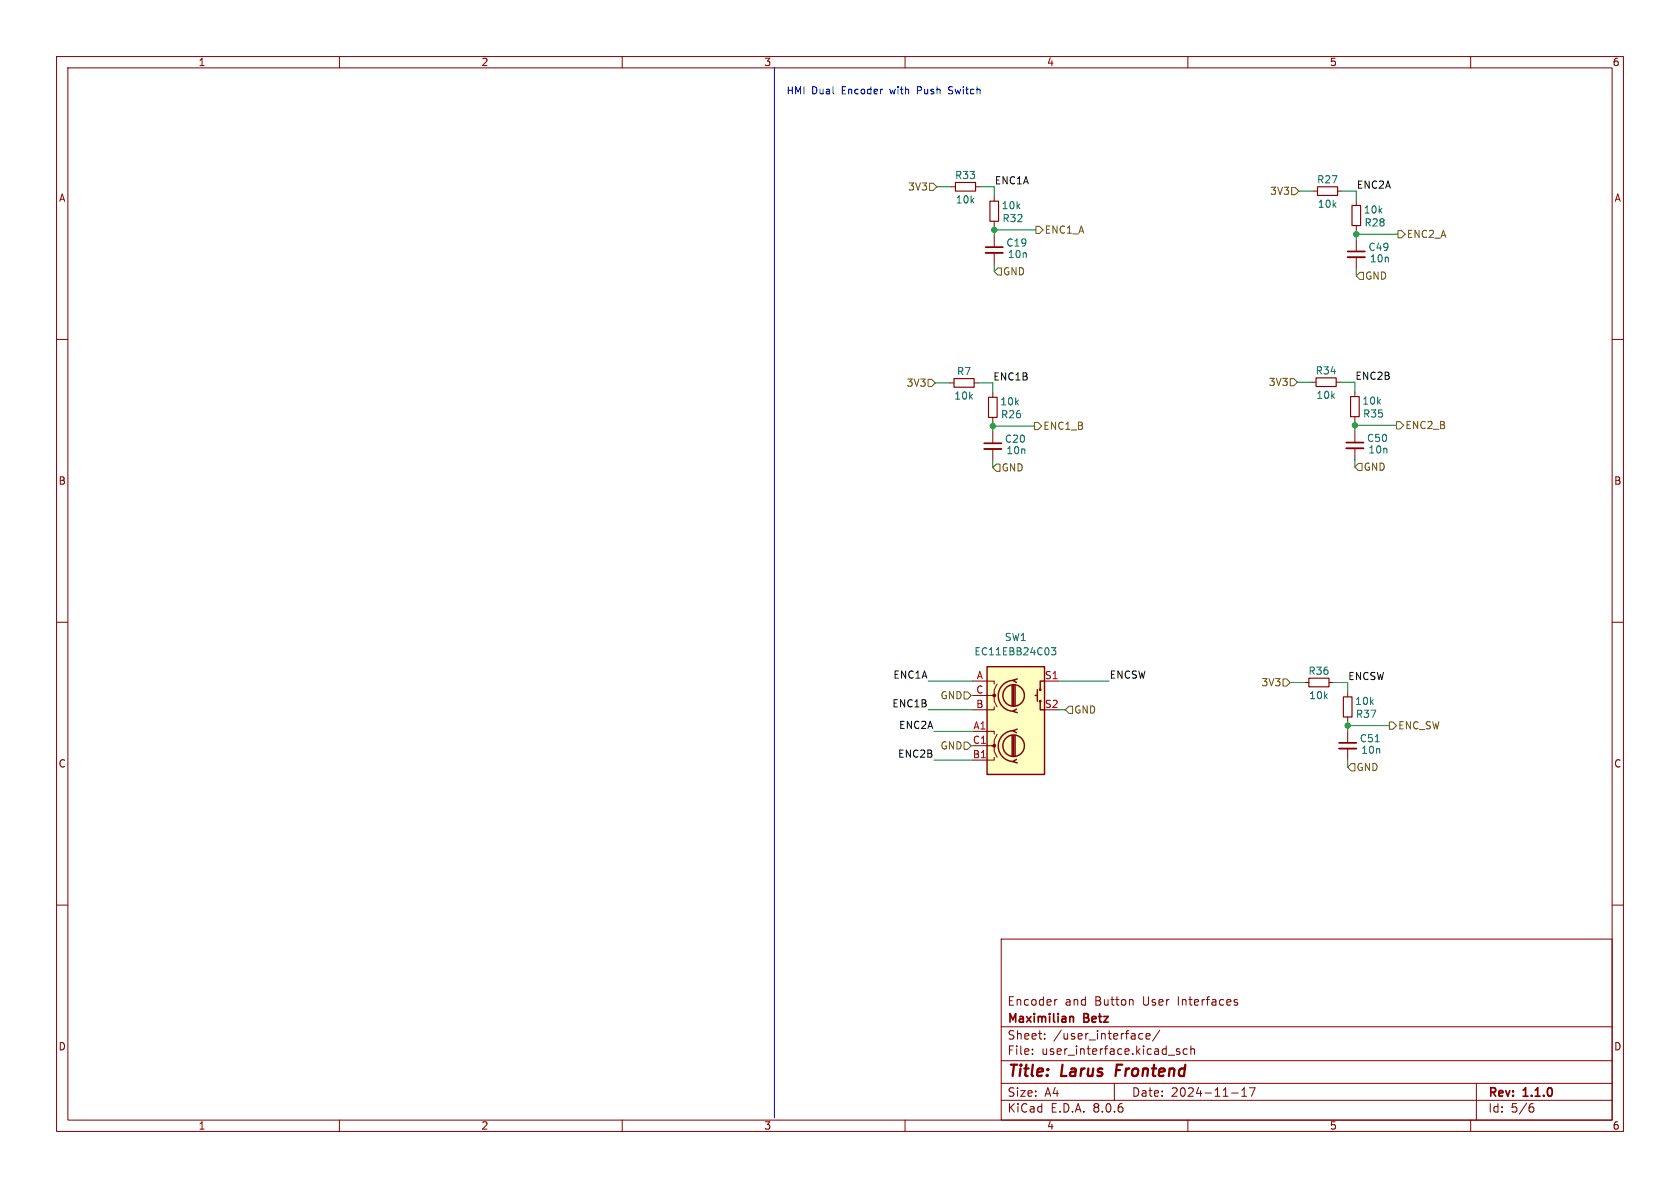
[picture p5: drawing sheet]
<svg xmlns="http://www.w3.org/2000/svg" width="297mm" height="210mm" viewBox="0 0 297 210" stroke-linecap="round" stroke-linejoin="round" font-family="sans-serif">
<g fill="none" stroke="#840000" stroke-width=".18">
<path d="M10 10h277v190h-277zM12 12h273v186h-273zM60 10v2M110 10v2M160 10v2M210 10v2M260 10v2M168.1 33h.8M172.5 33h.7M232.2 33.8h.7M236.5 33.8h.7M10 60h2"/>
<path d="M285 60h2M167.9 67.7h.8M172.2 67.7h.8M175.5 69.5v.7M175.5 73.8v.7M175.5 76.3v2.1M175.5 79.4v2M231.9 67.6h.8M236.2 67.6h.8M239.5 69.3v.8M239.5 73.7v.7M239.5 76.2v2"/>
<path d="M239.5 79.2v2.1M10 110h2M285 110h2M230.6 120.7h.8M234.9 120.7h.8M238.3 122.4v.8M238.3 126.7v.8M238.3 129.3v2M238.3 132.3v2.1M10 160h2M285 160h2M177 166h108v32h-108z"/>
<path d="M186.9 176.7l-.3 .1-.1 .2M200.1 176.7l.2 .2v.8M218.2 176.8h.5M218.2 177.1l.5 .2 .1 .1-.1 .2-.4 .1M60 198v2M110 198v2M160 198v2M177 194.5h108M177 191.5h108M177 187.5h108M177 181.5h108M182.5 186.3v.1"/>
<path d="M182.5 185.5v.1M184.7 183.6v.1M184.7 182.8v.1M197 191.5v3M201.4 183.6l.2 .1 .4-.1M202 182.8l-.4-.1-.2 .1M202.6 183.2l.7-.1-.1-.3-.4-.1-.2 .2 .1 .7h.5M205 182.1l-1.3 2M208.5 185.5l-.3-.1-.2 .2v.2l.5 .2v.3h-.5M209.9 185.5l-.4-.1-.3 .3v.4l.1 .2h.6M210 198v2M210.5 185.5l.2-.1 .4 .1 .1 .9"/>
<path d="M210.5 184.9v1.5M217.7 193.2h1.2M219.5 193.8h.9M219.5 192.7l.5-.4v1.5M220.9 192.3h1l-.7 1.5M260 198v2M261 191.5v6.5M270.6 195.7h.3l.3 .3-.1 .5-.5 .1M271 195.1l-.4 .1"/>
</g>
<path d="M197.5 188.2l-.3 2" fill="none" stroke="#840000" stroke-width=".4"/>
<path d="M174 78.4h3M238 78.2h3M236.7 131.3h3.1M189.2 179.8h.5l.1 .9" fill="none" stroke="#840000" stroke-width=".3"/>
<path d="M168.9 32.3h3.6v1.5h-3.6zM232.9 33h3.6v1.5h-3.6zM168.7 66.9h3.5v1.6h-3.5zM174.8 70.2h1.5v3.6h-1.5zM232.7 66.8h3.5v1.5h-3.5zM238.8 70.1h1.5v3.6h-1.5zM231.4 119.9h3.5v1.5h-3.5zM237.5 123.2h1.5v3.5h-1.5z" fill="none" stroke="#840000" stroke-width=".2"/>
<path d="M174 79.4h3M238 79.2h3M236.7 132.3h3.1" fill="none" stroke="#840000" stroke-width=".33"/>
<path d="M243.1 131.1h.7" fill="none" stroke="#006464" stroke-width=".18"/>
<path d="M174.5 117.9h10.2v19h-10.2z" fill="#ffffc2"/>
<g fill="none" stroke="#840000" stroke-width=".25">
<path d="M174.5 117.9h10.2v19h-10.2zM178.9 121.2v3.5M178.9 130v3.6M179.2 129.2a2.73 2.73 0 0 0-2.7 2.7 2.73 2.73 0 0 0 2.7 2.7M179.2 120.3a2.73 2.73 0 0 0-2.7 2.7 2.73 2.73 0 0 0 2.7 2.7M179.2 121.2v3.5M179.2 130v3.6M179.5 121.2v3.5M179.5 130v3.6M179.7 134.2l-.6 .4 .7 .3M179.7 125.3l-.6 .4 .7 .3M179.8 128.9l-.7 .3 .6 .3"/>
<path d="M179.8 120l-.7 .3 .6 .4M183 122.9h.4M183.4 121.9v2.1M183.9 124v1.5h.8M184.7 120.4h-.8v1.5"/>
<circle cx="179.2" cy="131.8" r="1.9"/>
<circle cx="179.2" cy="122.9" r="1.9"/>
<circle cx="183.9" cy="121.9" r=".13"/>
<circle cx="183.9" cy="124" r=".13"/>
</g>
<g fill="#840000" stroke="#840000" stroke-width=".18">
<circle cx="175.8" cy="131.8" r=".25"/>
<circle cx="175.8" cy="122.9" r=".25"/>
</g>
<g fill="none" stroke="#840000" stroke-width=".18">
<path d="M175.8 34.8v.8M175.8 39.1v.8M239.8 35.6v.7M239.8 39.9v.7M175.8 41.7v2M175.8 44.7v2M239.8 42.4v2.1M239.8 45.5v2M172 129.3h3.8v.5M172 120.4h3.8v.5M172 131.8h3.8v1l.5 1.1M172 122.9h3.8v1.1l.5 1"/>
<path d="M175.8 133.9v.5h-3.8M175.8 125v.5h-3.8M176.3 129.8l-.5 1v1h-.5M176.3 120.9l-.5 1v1h-.5M184.7 120.4h2.5"/>
</g>
<path d="M185.9 114.5h.8l-.5 .5 .4 .1v.5l-.2 .2-.5-.2" fill="none" stroke="#006464" stroke-width=".18"/>
<path d="M174.2 44.7h3.1M238.3 45.5h3" fill="none" stroke="#840000" stroke-width=".33"/>
<path d="M174.2 43.7h3.1M238.3 44.5h3" fill="none" stroke="#840000" stroke-width=".3"/>
<path d="M175 35.6h1.5v3.5h-1.5zM239 36.3h1.5v3.6h-1.5z" fill="none" stroke="#840000" stroke-width=".2"/>
<g fill="none" stroke="#725600" stroke-width=".18">
<path d="M164.3 32.4h.7l.6 .6-.6 .7h-.7zM228.3 33.1h.7l.6 .7-.6 .6h-.7zM176.4 47.4h.6v1.2h-.6l-.6-.6zM183.1 40h.7l.6 .6-.6 .7h-.7zM240.4 48.1h.6v1.3h-.6l-.6-.6zM247.1 40.8h.7l.6 .6-.6 .6h-.7zM164.1 67.1h.6l.7 .6-.7 .6h-.6zM182.9 74.7h.6l.6 .6-.6 .6h-.6zM228.1 66.9h.6l.7 .7-.7 .6h-.6zM246.9 74.5h.6l.7 .7-.7 .6h-.6zM176.1 82h.7v1.3h-.7l-.6-.6zM240.2 81.9h.6v1.3h-.6l-.7-.6z"/>
<path d="M170.4 131.2h.7l.6 .6-.6 .7h-.7zM170.4 122.3h.7l.6 .6-.6 .7h-.7zM189 124.8h.6v1.3h-.6l-.7-.6zM226.8 120h.7l.6 .7-.6 .6h-.7zM238.9 135h.6v1.3h-.6l-.6-.7zM245.6 127.6h.7l.6 .7-.6 .6h-.7z"/>
</g>
<path d="M136.9 11.9v185.7M167.7 16.5l.2 .1M167.9 15.3l-.2 .3 .2 .3" fill="none" stroke="#0000c2" stroke-width=".18"/>
<g fill="none" stroke="#009600" stroke-width=".18">
<path d="M165.6 33h2.5M173.2 33h2.6v1.8M175.8 39.9v1.8M229.6 33.8h2.6M237.2 33.8h2.6v1.8M175.8 40.6h7.3M175.8 46.7v1.3M239.8 40.6v1.8M239.8 47.5v1.3M239.8 41.4h7.3M165.4 67.7h2.5M173 67.7h2.5v1.8"/>
<path d="M175.5 74.5v1.8M175.5 75.3h7.4M229.4 67.6h2.5M237 67.6h2.5v1.7M239.5 74.4v1.8M239.5 75.2h7.4M175.5 81.4v1.3M239.5 81.3v1.3M164.1 125.5h7.9M164.1 120.4h7.9M165.1 134.4h6.9M165.1 129.3h6.9"/>
<path d="M171.7 122.9h.3M187.2 125.5h1.1M187.2 120.4h8.9M228.1 120.7h2.5M235.7 120.7h2.6v1.7M238.3 127.5v1.8M238.3 134.4v1.2M238.3 128.3h7.3"/>
</g>
<g fill="#009600" stroke="#009600" stroke-width=".18">
<circle cx="175.8" cy="40.6" r=".46"/>
<circle cx="175.5" cy="75.3" r=".46"/>
<circle cx="238.3" cy="128.3" r=".46"/>
<circle cx="239.5" cy="75.2" r=".46"/>
<circle cx="239.8" cy="41.4" r=".46"/>
</g>
<g font-size="2.8" fill="#840000">
<text x="178" y="190.9">Title:</text>
<text x="187.7" y="190.9">Larus</text>
<text x="198.1" y="190.9">Frontend</text>
</g>
<g font-size="2.1" fill="#840000">
<text x="178" y="178">Encoder</text>
<text x="188.2" y="178">and</text>
<text x="193.6" y="178">Button</text>
<text x="202.2" y="178">User</text>
<text x="208.5" y="178">Interfaces</text>
<text x="178" y="184">Sheet:</text>
<text x="178" y="181.2">Maximilian</text>
<text x="186.2" y="184">/user_interface/</text>
<text x="191.7" y="181.2">Betz</text>
<text x="178" y="186.7">File:</text>
<text x="184.1" y="186.7">user_interface.kicad_sch</text>
<text x="178" y="196.9">KiCad</text>
<text x="178" y="194.1">Size:</text>
<text x="184.7" y="194.1">A4</text>
<text x="185.7" y="196.9">E.D.A.</text>
<text x="193.3" y="196.9">8.0.6</text>
<text x="200" y="194.1">Date:</text>
<text x="207" y="194.1">2024-11-17</text>
<text x="263" y="194.3">Rev:</text>
<text x="263" y="196.9">Id:</text>
<text x="267.1" y="196.9">5/6</text>
<text x="269.4" y="194.3">1.1.0</text>
</g>
<g font-size="1.8" fill="#840000">
<text x="35" y="11.9">1</text>
<text x="85" y="11.9">2</text>
<text x="135" y="11.9">3</text>
<text x="185" y="11.9">4</text>
<text x="235" y="11.9">5</text>
<text x="285" y="11.9">6</text>
<text x="10.3" y="35.9">A</text>
<text x="285.3" y="35.9">A</text>
<text x="10.3" y="85.9">B</text>
<text x="285.3" y="85.9">B</text>
<text x="10.3" y="135.9">C</text>
<text x="285.3" y="135.9">C</text>
<text x="10.3" y="185.9">D</text>
<text x="285.3" y="185.9">D</text>
<text x="35" y="199.9">1</text>
<text x="85" y="199.9">2</text>
<text x="135" y="199.9">3</text>
<text x="185" y="199.9">4</text>
<text x="235" y="199.9">5</text>
<text x="285" y="199.9">6</text>
</g>
<g font-size="1.8" fill="#0000c2">
<text x="138.9" y="16.8">HMI</text>
<text x="143.5" y="16.8">Dual</text>
<text x="148.9" y="16.8">Encoder</text>
<text x="157.6" y="16.8">with</text>
<text x="162.6" y="16.8">Push</text>
<text x="168.4" y="16.8">Switch</text>
</g>
<g font-size="1.8" fill="#725600">
<text x="160.4" y="33.9">3V3</text>
<text x="224.4" y="34.6">3V3</text>
<text x="184.6" y="41.5">ENC1_A</text>
<text x="248.6" y="42.3">ENC2_A</text>
<text x="177.2" y="48.9">GND</text>
<text x="241.2" y="49.6">GND</text>
<text x="160.2" y="68.6">3V3</text>
<text x="224.2" y="68.4">3V3</text>
<text x="184.3" y="76.2">ENC1_B</text>
<text x="248.3" y="76">ENC2_B</text>
<text x="177" y="83.5">GND</text>
<text x="241" y="83.4">GND</text>
<text x="166.2" y="123.8">GND</text>
<text x="222.9" y="121.5">3V3</text>
<text x="189.8" y="126.3">GND</text>
<text x="247.1" y="129.1">ENC_SW</text>
<text x="166.2" y="132.7">GND</text>
<text x="239.7" y="136.5">GND</text>
</g>
<g font-size="1.8" fill="#006464">
<text x="168.7" y="31.9">R33</text>
<text x="232.7" y="32.6">R27</text>
<text x="168.9" y="36.2">10k</text>
<text x="177" y="37.2">10k</text>
<text x="177.1" y="39.5">R32</text>
<text x="232.9" y="36.9">10k</text>
<text x="241" y="37.9">10k</text>
<text x="241.1" y="40.2">R28</text>
<text x="177.8" y="43.8">C19</text>
<text x="178.1" y="45.8">10n</text>
<text x="241.8" y="44.6">C49</text>
<text x="242.1" y="46.6">10n</text>
<text x="168.6" y="70.8">10k</text>
<text x="169.1" y="66.5">R7</text>
<text x="176.7" y="71.9">10k</text>
<text x="232.5" y="66.4">R34</text>
<text x="232.6" y="70.7">10k</text>
<text x="240.7" y="71.7">10k</text>
<text x="176.9" y="74.1">R26</text>
<text x="240.9" y="74">R35</text>
<text x="177.6" y="78.5">C20</text>
<text x="177.8" y="80.5">10n</text>
<text x="241.6" y="78.3">C50</text>
<text x="241.8" y="80.4">10n</text>
<text x="177.5" y="113.5">SW1</text>
<text x="172.2" y="116.1">EC11EBB24C03</text>
<text x="231.2" y="119.5">R36</text>
<text x="231.3" y="123.8">10k</text>
<text x="239.5" y="124.8">10k</text>
<text x="239.6" y="127.1">R37</text>
<text x="240.3" y="131.4">C51</text>
<text x="240.5" y="133.5">10n</text>
</g>
<g font-size="1.8" fill="#0f0f0f">
<text x="175.8" y="32.7">ENC1A</text>
<text x="239.8" y="33.4">ENC2A</text>
<text x="175.5" y="67.3">ENC1B</text>
<text x="239.5" y="67.2">ENC2B</text>
<text x="157.7" y="125.1">ENC1B</text>
<text x="157.8" y="120">ENC1A</text>
<text x="196.1" y="120">ENCSW</text>
<text x="238.3" y="120.3">ENCSW</text>
<text x="158.8" y="128.9">ENC2A</text>
<text x="158.7" y="134">ENC2B</text>
</g>
<g font-size="1.8" fill="#a90000">
<text x="172.5" y="125.2">B</text>
<text x="172.5" y="122.7">C</text>
<text x="172.6" y="120.1">A</text>
<text x="184.6" y="120.1">S1</text>
<text x="184.6" y="125.2">S2</text>
<text x="172" y="129">A1</text>
<text x="171.9" y="134.1">B1</text>
</g>
<text font-size="1.8" fill="#009600" x="171.9" y="131.6">C1</text>
</svg>
